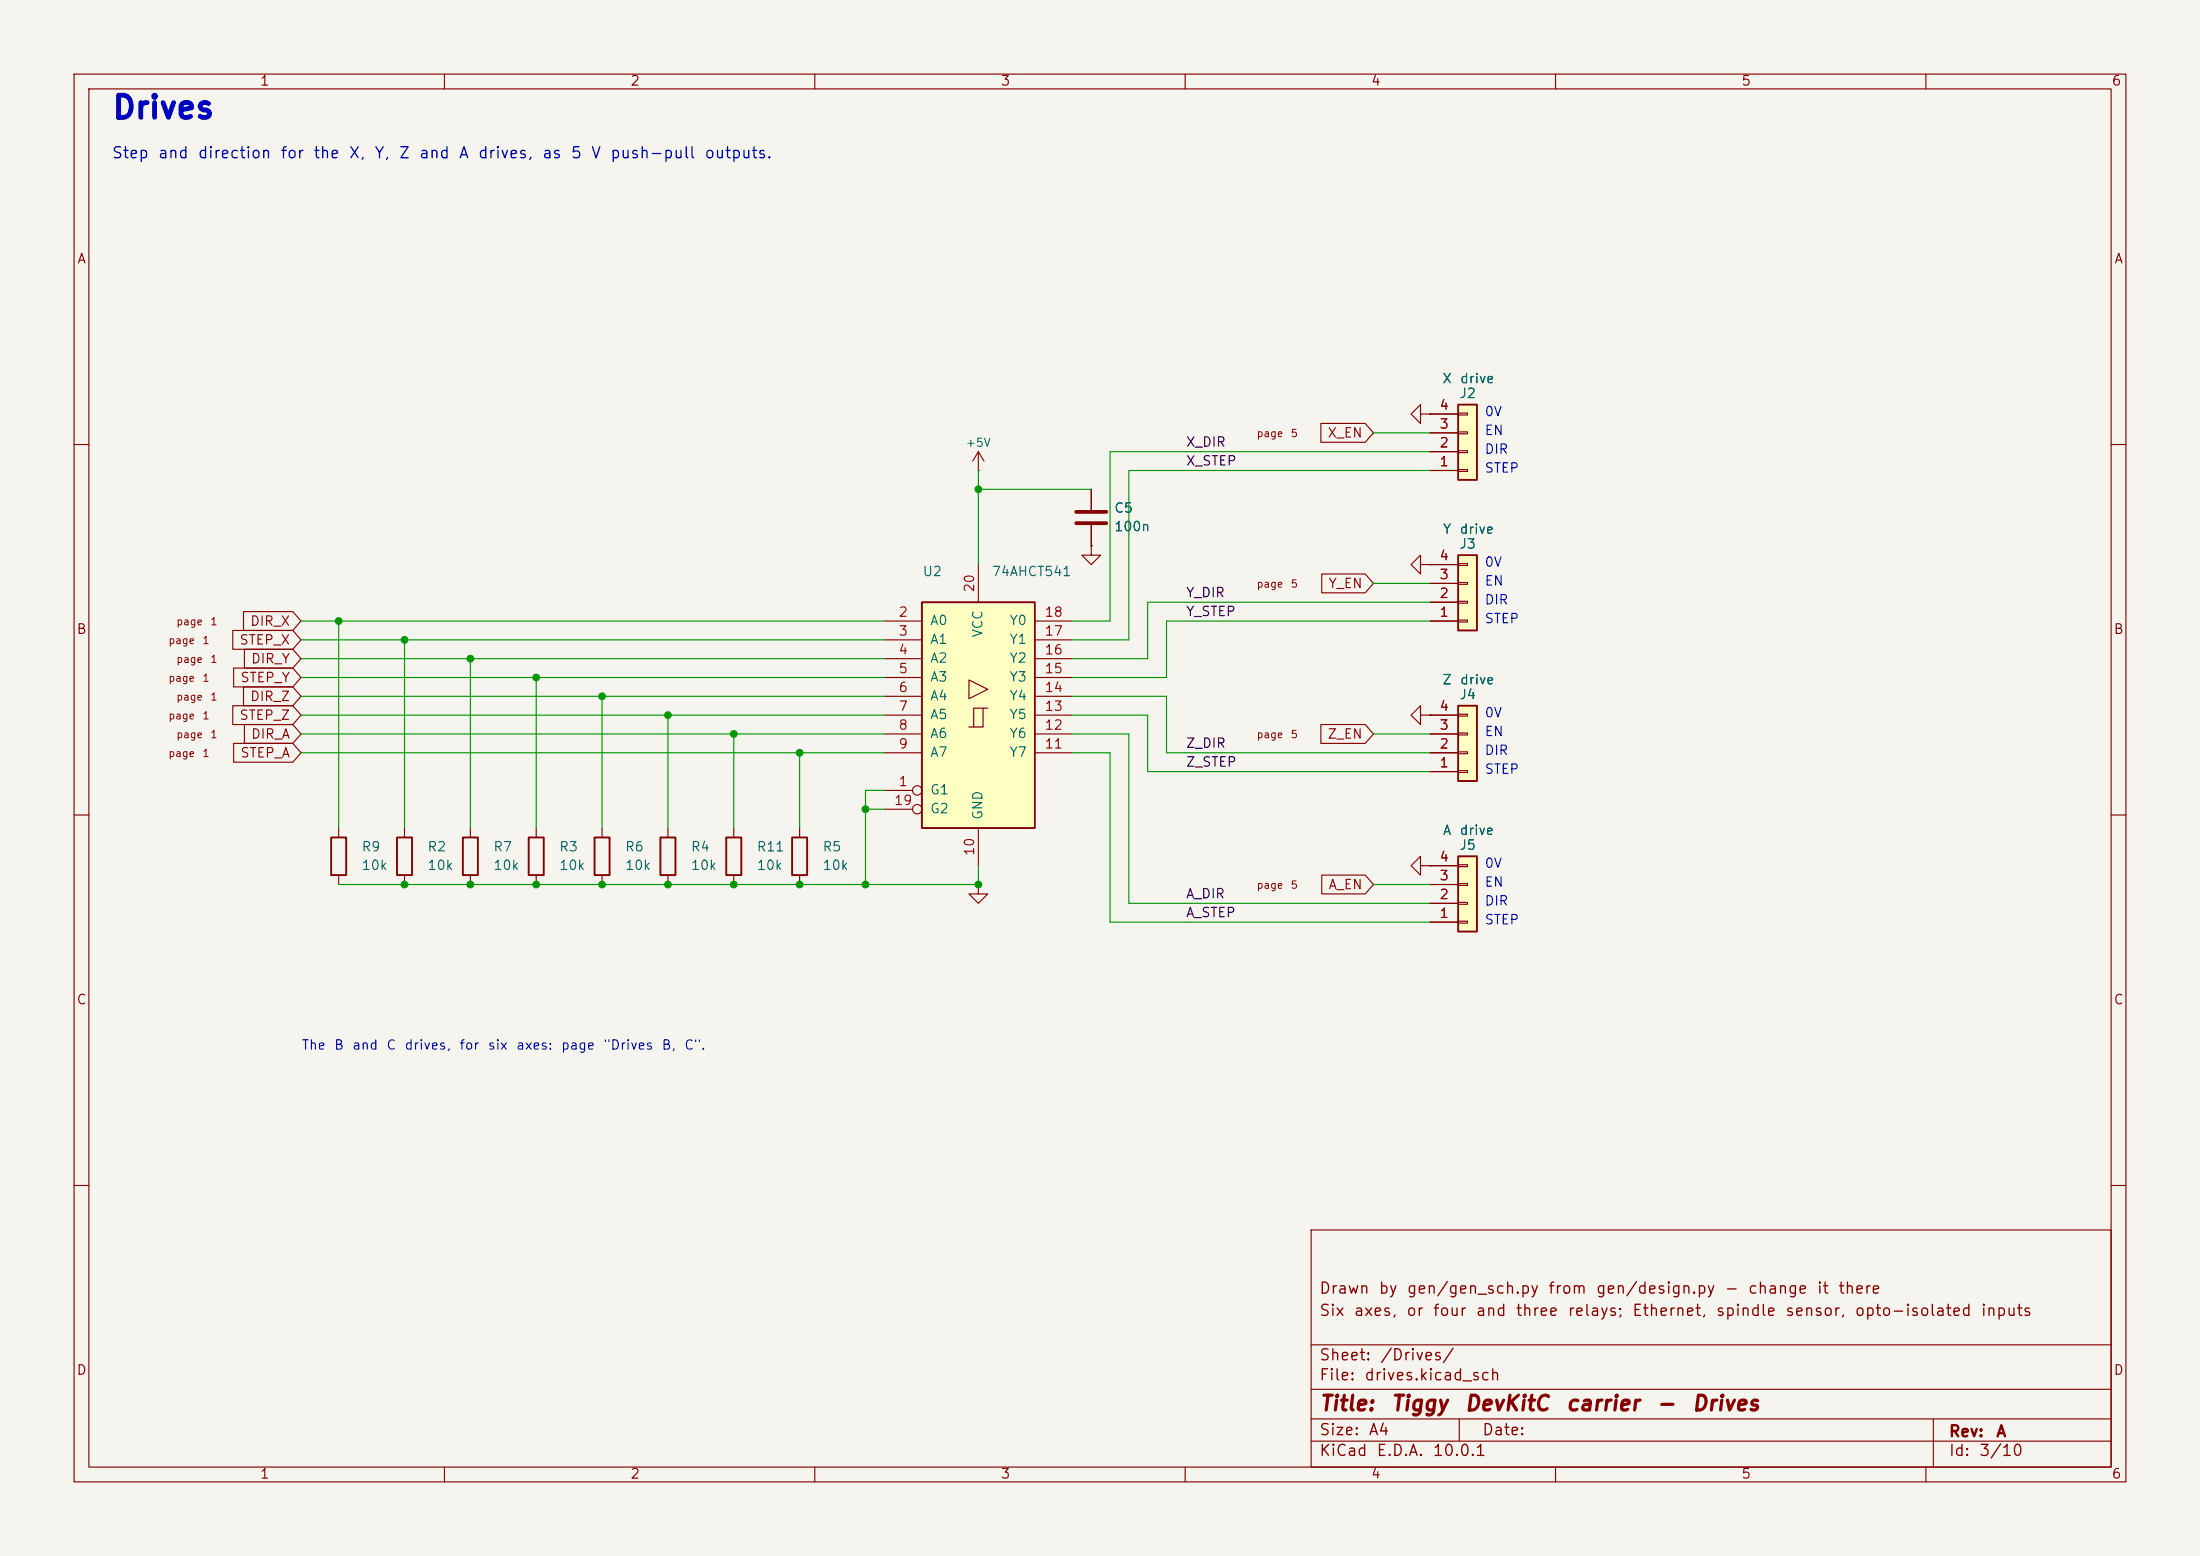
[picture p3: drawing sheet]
(kicad_sch
 (version 20260306)
 (generator "eeschema")
 (generator_version "10.0")
 (paper "A4")
 (title_block
  (title "Tiggy DevKitC carrier - Drives")
  (rev "A")
  (comment 1 "Six axes, or four and three relays; Ethernet, spindle sensor, opto-isolated inputs")
  (comment 2 "Drawn by gen/gen_sch.py from gen/design.py - change it there"))
 (lib_symbols
  (symbol "74xx:74AHCT541"
   (pin_names (offset 1.016)) (exclude_from_sim no) (in_bom yes) (on_board yes)
   (in_pos_files yes)
   (duplicate_pin_numbers_are_jumpers no)
   (property "Reference" "U" (at -7.62 16.51 0) (show_name no) (do_not_autoplace no) (effects (font (size 1.27 1.27))))
   (property "Value" "74AHCT541" (at -7.62 -16.51 0) (show_name no) (do_not_autoplace no) (effects (font (size 1.27 1.27))))
   (property "Footprint" "" (at 0 0 0) (show_name no) (do_not_autoplace no) (hide yes) (effects (font (size 1.27 1.27))))
   (property "Datasheet" "https://www.ti.com/lit/ds/symlink/sn74ahct541.pdf" (at 0 0 0) (show_name no) (do_not_autoplace no) (hide yes) (effects (font (size 1.27 1.27))))
   (property "Description" "8-bit Buffer/Line Driver 3-state outputs" (at 0 0 0) (show_name no) (do_not_autoplace no) (hide yes) (effects (font (size 1.27 1.27))))
   (property "ki_locked" "" (at 0 0 0) (show_name no) (do_not_autoplace no) (effects (font (size 1.27 1.27))))
   (symbol "74AHCT541_1_0"
    (polyline (pts (xy -1.27 -1.6002) (xy 0.635 -1.6002) (xy 0.635 0.9398) (xy 1.27 0.9398)) (stroke (width 0) (type default)) (fill (type none)))
    (polyline (pts (xy -0.635 -1.6002) (xy -0.635 0.9398) (xy 0.635 0.9398)) (stroke (width 0) (type default)) (fill (type none)))
    (polyline (pts (xy 1.27 3.4798) (xy -1.27 4.7498) (xy -1.27 2.2098) (xy 1.27 3.4798)) (stroke (width 0.1524) (type default)) (fill (type none)))
    (pin input inverted (at -12.7 -10.16 0) (length 5.08) (name "G1" (effects (font (size 1.27 1.27)))) (number "1" (effects (font (size 1.27 1.27)))))
    (pin input line (at -12.7 12.7 0) (length 5.08) (name "A0" (effects (font (size 1.27 1.27)))) (number "2" (effects (font (size 1.27 1.27)))))
    (pin input line (at -12.7 10.16 0) (length 5.08) (name "A1" (effects (font (size 1.27 1.27)))) (number "3" (effects (font (size 1.27 1.27)))))
    (pin input line (at -12.7 7.62 0) (length 5.08) (name "A2" (effects (font (size 1.27 1.27)))) (number "4" (effects (font (size 1.27 1.27)))))
    (pin input line (at -12.7 5.08 0) (length 5.08) (name "A3" (effects (font (size 1.27 1.27)))) (number "5" (effects (font (size 1.27 1.27)))))
    (pin input line (at -12.7 2.54 0) (length 5.08) (name "A4" (effects (font (size 1.27 1.27)))) (number "6" (effects (font (size 1.27 1.27)))))
    (pin input line (at -12.7 0 0) (length 5.08) (name "A5" (effects (font (size 1.27 1.27)))) (number "7" (effects (font (size 1.27 1.27)))))
    (pin input line (at -12.7 -2.54 0) (length 5.08) (name "A6" (effects (font (size 1.27 1.27)))) (number "8" (effects (font (size 1.27 1.27)))))
    (pin input line (at -12.7 -5.08 0) (length 5.08) (name "A7" (effects (font (size 1.27 1.27)))) (number "9" (effects (font (size 1.27 1.27)))))
    (pin power_in line (at 0 -20.32 90) (length 5.08) (name "GND" (effects (font (size 1.27 1.27)))) (number "10" (effects (font (size 1.27 1.27)))))
    (pin tri_state line (at 12.7 -5.08 180) (length 5.08) (name "Y7" (effects (font (size 1.27 1.27)))) (number "11" (effects (font (size 1.27 1.27)))))
    (pin tri_state line (at 12.7 -2.54 180) (length 5.08) (name "Y6" (effects (font (size 1.27 1.27)))) (number "12" (effects (font (size 1.27 1.27)))))
    (pin tri_state line (at 12.7 0 180) (length 5.08) (name "Y5" (effects (font (size 1.27 1.27)))) (number "13" (effects (font (size 1.27 1.27)))))
    (pin tri_state line (at 12.7 2.54 180) (length 5.08) (name "Y4" (effects (font (size 1.27 1.27)))) (number "14" (effects (font (size 1.27 1.27)))))
    (pin tri_state line (at 12.7 5.08 180) (length 5.08) (name "Y3" (effects (font (size 1.27 1.27)))) (number "15" (effects (font (size 1.27 1.27)))))
    (pin tri_state line (at 12.7 7.62 180) (length 5.08) (name "Y2" (effects (font (size 1.27 1.27)))) (number "16" (effects (font (size 1.27 1.27)))))
    (pin tri_state line (at 12.7 10.16 180) (length 5.08) (name "Y1" (effects (font (size 1.27 1.27)))) (number "17" (effects (font (size 1.27 1.27)))))
    (pin tri_state line (at 12.7 12.7 180) (length 5.08) (name "Y0" (effects (font (size 1.27 1.27)))) (number "18" (effects (font (size 1.27 1.27)))))
    (pin input inverted (at -12.7 -12.7 0) (length 5.08) (name "G2" (effects (font (size 1.27 1.27)))) (number "19" (effects (font (size 1.27 1.27)))))
    (pin power_in line (at 0 20.32 270) (length 5.08) (name "VCC" (effects (font (size 1.27 1.27)))) (number "20" (effects (font (size 1.27 1.27))))))
   (symbol "74AHCT541_1_1"
    (rectangle (start -7.62 15.24) (end 7.62 -15.24) (stroke (width 0.254) (type default)) (fill (type background))))
   (embedded_fonts no))
  (symbol "Connector_Generic:Conn_01x04"
   (pin_names (offset 1.016) (hide yes)) (exclude_from_sim no) (in_bom yes) (on_board yes)
   (in_pos_files yes)
   (duplicate_pin_numbers_are_jumpers no)
   (property "Reference" "J" (at 0 5.08 0) (show_name no) (do_not_autoplace no) (effects (font (size 1.27 1.27))))
   (property "Value" "Conn_01x04" (at 0 -7.62 0) (show_name no) (do_not_autoplace no) (effects (font (size 1.27 1.27))))
   (property "Footprint" "" (at 0 0 0) (show_name no) (do_not_autoplace no) (hide yes) (effects (font (size 1.27 1.27))))
   (property "Datasheet" "" (at 0 0 0) (show_name no) (do_not_autoplace no) (hide yes) (effects (font (size 1.27 1.27))))
   (property "Description" "Generic connector, single row, 01x04, script generated (kicad-library-utils/schlib/autogen/connector/)" (at 0 0 0) (show_name no) (do_not_autoplace no) (hide yes) (effects (font (size 1.27 1.27))))
   (symbol "Conn_01x04_1_1"
    (rectangle (start -1.27 3.81) (end 1.27 -6.35) (stroke (width 0.254) (type default)) (fill (type background)))
    (rectangle (start -1.27 2.667) (end 0 2.413) (stroke (width 0.1524) (type default)) (fill (type none)))
    (rectangle (start -1.27 0.127) (end 0 -0.127) (stroke (width 0.1524) (type default)) (fill (type none)))
    (rectangle (start -1.27 -2.413) (end 0 -2.667) (stroke (width 0.1524) (type default)) (fill (type none)))
    (rectangle (start -1.27 -4.953) (end 0 -5.207) (stroke (width 0.1524) (type default)) (fill (type none)))
    (pin passive line (at -5.08 2.54 0) (length 3.81) (name "Pin_1" (effects (font (size 1.27 1.27)))) (number "1" (effects (font (size 1.27 1.27)))))
    (pin passive line (at -5.08 0 0) (length 3.81) (name "Pin_2" (effects (font (size 1.27 1.27)))) (number "2" (effects (font (size 1.27 1.27)))))
    (pin passive line (at -5.08 -2.54 0) (length 3.81) (name "Pin_3" (effects (font (size 1.27 1.27)))) (number "3" (effects (font (size 1.27 1.27)))))
    (pin passive line (at -5.08 -5.08 0) (length 3.81) (name "Pin_4" (effects (font (size 1.27 1.27)))) (number "4" (effects (font (size 1.27 1.27))))))
   (embedded_fonts no))
  (symbol "Device:C"
   (pin_numbers (hide yes))
   (pin_names (offset 0.254)) (exclude_from_sim no) (in_bom yes) (on_board yes)
   (in_pos_files yes)
   (duplicate_pin_numbers_are_jumpers no)
   (property "Reference" "C" (at 0.635 2.54 0) (show_name no) (do_not_autoplace no) (effects (font (size 1.27 1.27)) (justify left)))
   (property "Value" "C" (at 0.635 -2.54 0) (show_name no) (do_not_autoplace no) (effects (font (size 1.27 1.27)) (justify left)))
   (property "Footprint" "" (at 0.9652 -3.81 0) (show_name no) (do_not_autoplace no) (hide yes) (effects (font (size 1.27 1.27))))
   (property "Datasheet" "" (at 0 0 0) (show_name no) (do_not_autoplace no) (hide yes) (effects (font (size 1.27 1.27))))
   (property "Description" "Unpolarized capacitor" (at 0 0 0) (show_name no) (do_not_autoplace no) (hide yes) (effects (font (size 1.27 1.27))))
   (symbol "C_0_1"
    (polyline (pts (xy -2.032 0.762) (xy 2.032 0.762)) (stroke (width 0.508) (type default)) (fill (type none)))
    (polyline (pts (xy -2.032 -0.762) (xy 2.032 -0.762)) (stroke (width 0.508) (type default)) (fill (type none))))
   (symbol "C_1_1"
    (pin passive line (at 0 3.81 270) (length 2.794) (name "" (effects (font (size 1.27 1.27)))) (number "1" (effects (font (size 1.27 1.27)))))
    (pin passive line (at 0 -3.81 90) (length 2.794) (name "" (effects (font (size 1.27 1.27)))) (number "2" (effects (font (size 1.27 1.27))))))
   (embedded_fonts no))
  (symbol "Device:R"
   (pin_numbers (hide yes))
   (pin_names (offset 0)) (exclude_from_sim no) (in_bom yes) (on_board yes)
   (in_pos_files yes)
   (duplicate_pin_numbers_are_jumpers no)
   (property "Reference" "R" (at 2.032 0 90) (show_name no) (do_not_autoplace no) (effects (font (size 1.27 1.27))))
   (property "Value" "R" (at 0 0 90) (show_name no) (do_not_autoplace no) (effects (font (size 1.27 1.27))))
   (property "Footprint" "" (at -1.778 0 90) (show_name no) (do_not_autoplace no) (hide yes) (effects (font (size 1.27 1.27))))
   (property "Datasheet" "" (at 0 0 0) (show_name no) (do_not_autoplace no) (hide yes) (effects (font (size 1.27 1.27))))
   (property "Description" "Resistor" (at 0 0 0) (show_name no) (do_not_autoplace no) (hide yes) (effects (font (size 1.27 1.27))))
   (symbol "R_0_1"
    (rectangle (start -1.016 -2.54) (end 1.016 2.54) (stroke (width 0.254) (type default)) (fill (type none))))
   (symbol "R_1_1"
    (pin passive line (at 0 3.81 270) (length 1.27) (name "" (effects (font (size 1.27 1.27)))) (number "1" (effects (font (size 1.27 1.27)))))
    (pin passive line (at 0 -3.81 90) (length 1.27) (name "" (effects (font (size 1.27 1.27)))) (number "2" (effects (font (size 1.27 1.27))))))
   (embedded_fonts no))
  (symbol "power:+5V"
   (power global)
   (pin_numbers (hide yes))
   (pin_names (offset 0) (hide yes)) (exclude_from_sim no) (in_bom yes) (on_board yes)
   (in_pos_files yes)
   (duplicate_pin_numbers_are_jumpers no)
   (property "Reference" "#PWR" (at 0 -3.81 0) (show_name no) (do_not_autoplace no) (hide yes) (effects (font (size 1.27 1.27))))
   (property "Value" "+5V" (at 0 3.556 0) (show_name no) (do_not_autoplace no) (effects (font (size 1.27 1.27))))
   (property "Footprint" "" (at 0 0 0) (show_name no) (do_not_autoplace no) (hide yes) (effects (font (size 1.27 1.27))))
   (property "Datasheet" "" (at 0 0 0) (show_name no) (do_not_autoplace no) (hide yes) (effects (font (size 1.27 1.27))))
   (property "Description" "Power symbol creates a global label with name \"+5V\"" (at 0 0 0) (show_name no) (do_not_autoplace no) (hide yes) (effects (font (size 1.27 1.27))))
   (symbol "+5V_0_1"
    (polyline (pts (xy -0.762 1.27) (xy 0 2.54)) (stroke (width 0) (type default)) (fill (type none)))
    (polyline (pts (xy 0 2.54) (xy 0.762 1.27)) (stroke (width 0) (type default)) (fill (type none)))
    (polyline (pts (xy 0 0) (xy 0 2.54)) (stroke (width 0) (type default)) (fill (type none))))
   (symbol "+5V_1_1"
    (pin power_in line (at 0 0 90) (length 0) (name "" (effects (font (size 1.27 1.27)))) (number "1" (effects (font (size 1.27 1.27))))))
   (embedded_fonts no))
  (symbol "power:GND"
   (power global)
   (pin_numbers (hide yes))
   (pin_names (offset 0) (hide yes)) (exclude_from_sim no) (in_bom yes) (on_board yes)
   (in_pos_files yes)
   (duplicate_pin_numbers_are_jumpers no)
   (property "Reference" "#PWR" (at 0 -6.35 0) (show_name no) (do_not_autoplace no) (hide yes) (effects (font (size 1.27 1.27))))
   (property "Value" "GND" (at 0 -3.81 0) (show_name no) (do_not_autoplace no) (effects (font (size 1.27 1.27))))
   (property "Footprint" "" (at 0 0 0) (show_name no) (do_not_autoplace no) (hide yes) (effects (font (size 1.27 1.27))))
   (property "Datasheet" "" (at 0 0 0) (show_name no) (do_not_autoplace no) (hide yes) (effects (font (size 1.27 1.27))))
   (property "Description" "Power symbol creates a global label with name \"GND\" , ground" (at 0 0 0) (show_name no) (do_not_autoplace no) (hide yes) (effects (font (size 1.27 1.27))))
   (symbol "GND_0_1"
    (polyline (pts (xy 0 0) (xy 0 -1.27) (xy 1.27 -1.27) (xy 0 -2.54) (xy -1.27 -1.27) (xy 0 -1.27)) (stroke (width 0) (type default)) (fill (type none))))
   (symbol "GND_1_1"
    (pin power_in line (at 0 0 270) (length 0) (name "" (effects (font (size 1.27 1.27)))) (number "1" (effects (font (size 1.27 1.27))))))
   (embedded_fonts no)))
 (symbol
  (lib_id "74xx:74AHCT541")
  (at 132.08 96.52 0)
  (unit 1)
  (body_style 1)
  (exclude_from_sim no)
  (in_bom yes)
  (on_board yes)
  (in_pos_files yes)
  (dnp no)
  (property "Reference" "U2" (at 124.46 77.22 0) (effects (font (size 1.27 1.27)) (justify left)))
  (property "Value" "74AHCT541" (at 133.78 77.22 0) (effects (font (size 1.27 1.27)) (justify left)))
  (property "Footprint" "Package_SO:SOIC-20W_7.5x12.8mm_P1.27mm" (at 132.08 96.52 0) (hide yes) (effects (font (size 1.27 1.27))))
  (property "Datasheet" "" (at 132.08 96.52 0) (hide yes) (effects (font (size 1.27 1.27))))
  (property "Description" "" (at 132.08 96.52 0) (hide yes) (effects (font (size 1.27 1.27))))
  (pin "1")
  (pin "2")
  (pin "3")
  (pin "4")
  (pin "5")
  (pin "6")
  (pin "7")
  (pin "8")
  (pin "9")
  (pin "10")
  (pin "11")
  (pin "12")
  (pin "13")
  (pin "14")
  (pin "15")
  (pin "16")
  (pin "17")
  (pin "18")
  (pin "19")
  (pin "20"))
 (global_label "DIR_X"
  (shape input)
  (at 40.64 83.82 180)
  (fields_autoplaced yes)
  (effects (font (size 1.27 1.27)) (justify right))
  (property "Intersheetrefs" "${INTERSHEET_REFS}" (at 30.69 83.82 0) (effects (font (size 1 1)) (justify right))))
 (symbol
  (lib_id "Device:R")
  (at 45.72 115.57 0)
  (unit 1)
  (body_style 1)
  (exclude_from_sim no)
  (in_bom yes)
  (on_board yes)
  (in_pos_files yes)
  (dnp no)
  (property "Reference" "R9" (at 48.72 114.37 0) (effects (font (size 1.27 1.27)) (justify left)))
  (property "Value" "10k" (at 48.72 116.87 0) (effects (font (size 1.27 1.27)) (justify left)))
  (property "Footprint" "Resistor_SMD:R_0603_1608Metric" (at 45.72 115.57 0) (hide yes) (effects (font (size 1.27 1.27))))
  (property "Datasheet" "" (at 45.72 115.57 0) (hide yes) (effects (font (size 1.27 1.27))))
  (property "Description" "" (at 45.72 115.57 0) (hide yes) (effects (font (size 1.27 1.27))))
  (pin "1")
  (pin "2"))
 (global_label "STEP_X"
  (shape input)
  (at 40.64 86.36 180)
  (fields_autoplaced yes)
  (effects (font (size 1.27 1.27)) (justify right))
  (property "Intersheetrefs" "${INTERSHEET_REFS}" (at 29.62 86.36 0) (effects (font (size 1 1)) (justify right))))
 (symbol
  (lib_id "Device:R")
  (at 54.61 115.57 0)
  (unit 1)
  (body_style 1)
  (exclude_from_sim no)
  (in_bom yes)
  (on_board yes)
  (in_pos_files yes)
  (dnp no)
  (property "Reference" "R2" (at 57.61 114.37 0) (effects (font (size 1.27 1.27)) (justify left)))
  (property "Value" "10k" (at 57.61 116.87 0) (effects (font (size 1.27 1.27)) (justify left)))
  (property "Footprint" "Resistor_SMD:R_0603_1608Metric" (at 54.61 115.57 0) (hide yes) (effects (font (size 1.27 1.27))))
  (property "Datasheet" "" (at 54.61 115.57 0) (hide yes) (effects (font (size 1.27 1.27))))
  (property "Description" "" (at 54.61 115.57 0) (hide yes) (effects (font (size 1.27 1.27))))
  (pin "1")
  (pin "2"))
 (global_label "DIR_Y"
  (shape input)
  (at 40.64 88.9 180)
  (fields_autoplaced yes)
  (effects (font (size 1.27 1.27)) (justify right))
  (property "Intersheetrefs" "${INTERSHEET_REFS}" (at 30.69 88.9 0) (effects (font (size 1 1)) (justify right))))
 (symbol
  (lib_id "Device:R")
  (at 63.5 115.57 0)
  (unit 1)
  (body_style 1)
  (exclude_from_sim no)
  (in_bom yes)
  (on_board yes)
  (in_pos_files yes)
  (dnp no)
  (property "Reference" "R7" (at 66.5 114.37 0) (effects (font (size 1.27 1.27)) (justify left)))
  (property "Value" "10k" (at 66.5 116.87 0) (effects (font (size 1.27 1.27)) (justify left)))
  (property "Footprint" "Resistor_SMD:R_0603_1608Metric" (at 63.5 115.57 0) (hide yes) (effects (font (size 1.27 1.27))))
  (property "Datasheet" "" (at 63.5 115.57 0) (hide yes) (effects (font (size 1.27 1.27))))
  (property "Description" "" (at 63.5 115.57 0) (hide yes) (effects (font (size 1.27 1.27))))
  (pin "1")
  (pin "2"))
 (global_label "STEP_Y"
  (shape input)
  (at 40.64 91.44 180)
  (fields_autoplaced yes)
  (effects (font (size 1.27 1.27)) (justify right))
  (property "Intersheetrefs" "${INTERSHEET_REFS}" (at 29.62 91.44 0) (effects (font (size 1 1)) (justify right))))
 (symbol
  (lib_id "Device:R")
  (at 72.39 115.57 0)
  (unit 1)
  (body_style 1)
  (exclude_from_sim no)
  (in_bom yes)
  (on_board yes)
  (in_pos_files yes)
  (dnp no)
  (property "Reference" "R3" (at 75.39 114.37 0) (effects (font (size 1.27 1.27)) (justify left)))
  (property "Value" "10k" (at 75.39 116.87 0) (effects (font (size 1.27 1.27)) (justify left)))
  (property "Footprint" "Resistor_SMD:R_0603_1608Metric" (at 72.39 115.57 0) (hide yes) (effects (font (size 1.27 1.27))))
  (property "Datasheet" "" (at 72.39 115.57 0) (hide yes) (effects (font (size 1.27 1.27))))
  (property "Description" "" (at 72.39 115.57 0) (hide yes) (effects (font (size 1.27 1.27))))
  (pin "1")
  (pin "2"))
 (global_label "DIR_Z"
  (shape input)
  (at 40.64 93.98 180)
  (fields_autoplaced yes)
  (effects (font (size 1.27 1.27)) (justify right))
  (property "Intersheetrefs" "${INTERSHEET_REFS}" (at 30.69 93.98 0) (effects (font (size 1 1)) (justify right))))
 (symbol
  (lib_id "Device:R")
  (at 81.28 115.57 0)
  (unit 1)
  (body_style 1)
  (exclude_from_sim no)
  (in_bom yes)
  (on_board yes)
  (in_pos_files yes)
  (dnp no)
  (property "Reference" "R6" (at 84.28 114.37 0) (effects (font (size 1.27 1.27)) (justify left)))
  (property "Value" "10k" (at 84.28 116.87 0) (effects (font (size 1.27 1.27)) (justify left)))
  (property "Footprint" "Resistor_SMD:R_0603_1608Metric" (at 81.28 115.57 0) (hide yes) (effects (font (size 1.27 1.27))))
  (property "Datasheet" "" (at 81.28 115.57 0) (hide yes) (effects (font (size 1.27 1.27))))
  (property "Description" "" (at 81.28 115.57 0) (hide yes) (effects (font (size 1.27 1.27))))
  (pin "1")
  (pin "2"))
 (global_label "STEP_Z"
  (shape input)
  (at 40.64 96.52 180)
  (fields_autoplaced yes)
  (effects (font (size 1.27 1.27)) (justify right))
  (property "Intersheetrefs" "${INTERSHEET_REFS}" (at 29.62 96.52 0) (effects (font (size 1 1)) (justify right))))
 (symbol
  (lib_id "Device:R")
  (at 90.17 115.57 0)
  (unit 1)
  (body_style 1)
  (exclude_from_sim no)
  (in_bom yes)
  (on_board yes)
  (in_pos_files yes)
  (dnp no)
  (property "Reference" "R4" (at 93.17 114.37 0) (effects (font (size 1.27 1.27)) (justify left)))
  (property "Value" "10k" (at 93.17 116.87 0) (effects (font (size 1.27 1.27)) (justify left)))
  (property "Footprint" "Resistor_SMD:R_0603_1608Metric" (at 90.17 115.57 0) (hide yes) (effects (font (size 1.27 1.27))))
  (property "Datasheet" "" (at 90.17 115.57 0) (hide yes) (effects (font (size 1.27 1.27))))
  (property "Description" "" (at 90.17 115.57 0) (hide yes) (effects (font (size 1.27 1.27))))
  (pin "1")
  (pin "2"))
 (global_label "DIR_A"
  (shape input)
  (at 40.64 99.06 180)
  (fields_autoplaced yes)
  (effects (font (size 1.27 1.27)) (justify right))
  (property "Intersheetrefs" "${INTERSHEET_REFS}" (at 30.69 99.06 0) (effects (font (size 1 1)) (justify right))))
 (symbol
  (lib_id "Device:R")
  (at 99.06 115.57 0)
  (unit 1)
  (body_style 1)
  (exclude_from_sim no)
  (in_bom yes)
  (on_board yes)
  (in_pos_files yes)
  (dnp no)
  (property "Reference" "R11" (at 102.06 114.37 0) (effects (font (size 1.27 1.27)) (justify left)))
  (property "Value" "10k" (at 102.06 116.87 0) (effects (font (size 1.27 1.27)) (justify left)))
  (property "Footprint" "Resistor_SMD:R_0603_1608Metric" (at 99.06 115.57 0) (hide yes) (effects (font (size 1.27 1.27))))
  (property "Datasheet" "" (at 99.06 115.57 0) (hide yes) (effects (font (size 1.27 1.27))))
  (property "Description" "" (at 99.06 115.57 0) (hide yes) (effects (font (size 1.27 1.27))))
  (pin "1")
  (pin "2"))
 (global_label "STEP_A"
  (shape input)
  (at 40.64 101.6 180)
  (fields_autoplaced yes)
  (effects (font (size 1.27 1.27)) (justify right))
  (property "Intersheetrefs" "${INTERSHEET_REFS}" (at 29.62 101.6 0) (effects (font (size 1 1)) (justify right))))
 (symbol
  (lib_id "Device:R")
  (at 107.95 115.57 0)
  (unit 1)
  (body_style 1)
  (exclude_from_sim no)
  (in_bom yes)
  (on_board yes)
  (in_pos_files yes)
  (dnp no)
  (property "Reference" "R5" (at 110.95 114.37 0) (effects (font (size 1.27 1.27)) (justify left)))
  (property "Value" "10k" (at 110.95 116.87 0) (effects (font (size 1.27 1.27)) (justify left)))
  (property "Footprint" "Resistor_SMD:R_0603_1608Metric" (at 107.95 115.57 0) (hide yes) (effects (font (size 1.27 1.27))))
  (property "Datasheet" "" (at 107.95 115.57 0) (hide yes) (effects (font (size 1.27 1.27))))
  (property "Description" "" (at 107.95 115.57 0) (hide yes) (effects (font (size 1.27 1.27))))
  (pin "1")
  (pin "2"))
 (symbol
  (lib_id "power:GND")
  (at 132.08 119.38 0)
  (unit 1)
  (body_style 1)
  (exclude_from_sim no)
  (in_bom yes)
  (on_board yes)
  (in_pos_files yes)
  (dnp no)
  (property "Reference" "#PWR301" (at 132.08 119.38 0) (hide yes) (effects (font (size 1.27 1.27))))
  (property "Value" "GND" (at 132.08 123.28 0) (hide yes) (effects (font (size 1.1 1.1))))
  (property "Footprint" "" (at 132.08 119.38 0) (hide yes) (effects (font (size 1.27 1.27))))
  (property "Datasheet" "" (at 132.08 119.38 0) (hide yes) (effects (font (size 1.27 1.27))))
  (property "Description" "" (at 132.08 119.38 0) (hide yes) (effects (font (size 1.27 1.27))))
  (pin "1"))
 (symbol
  (lib_id "power:+5V")
  (at 132.08 63.5 0)
  (unit 1)
  (body_style 1)
  (exclude_from_sim no)
  (in_bom yes)
  (on_board yes)
  (in_pos_files yes)
  (dnp no)
  (property "Reference" "#PWR302" (at 132.08 63.5 0) (hide yes) (effects (font (size 1.27 1.27))))
  (property "Value" "+5V" (at 132.08 59.8 0) (effects (font (size 1.1 1.1))))
  (property "Footprint" "" (at 132.08 63.5 0) (hide yes) (effects (font (size 1.27 1.27))))
  (property "Datasheet" "" (at 132.08 63.5 0) (hide yes) (effects (font (size 1.27 1.27))))
  (property "Description" "" (at 132.08 63.5 0) (hide yes) (effects (font (size 1.27 1.27))))
  (pin "1"))
 (symbol
  (lib_id "Device:C")
  (at 147.32 69.85 0)
  (unit 1)
  (body_style 1)
  (exclude_from_sim no)
  (in_bom yes)
  (on_board yes)
  (in_pos_files yes)
  (dnp no)
  (property "Reference" "C5" (at 150.32 68.65 0) (effects (font (size 1.27 1.27)) (justify left)))
  (property "Value" "100n" (at 150.32 71.15 0) (effects (font (size 1.27 1.27)) (justify left)))
  (property "Footprint" "Capacitor_SMD:C_0603_1608Metric" (at 147.32 69.85 0) (hide yes) (effects (font (size 1.27 1.27))))
  (property "Datasheet" "" (at 147.32 69.85 0) (hide yes) (effects (font (size 1.27 1.27))))
  (property "Description" "" (at 147.32 69.85 0) (hide yes) (effects (font (size 1.27 1.27))))
  (pin "1")
  (pin "2"))
 (symbol
  (lib_id "power:GND")
  (at 147.32 73.66 0)
  (unit 1)
  (body_style 1)
  (exclude_from_sim no)
  (in_bom yes)
  (on_board yes)
  (in_pos_files yes)
  (dnp no)
  (property "Reference" "#PWR303" (at 147.32 73.66 0) (hide yes) (effects (font (size 1.27 1.27))))
  (property "Value" "GND" (at 147.32 77.56 0) (hide yes) (effects (font (size 1.1 1.1))))
  (property "Footprint" "" (at 147.32 73.66 0) (hide yes) (effects (font (size 1.27 1.27))))
  (property "Datasheet" "" (at 147.32 73.66 0) (hide yes) (effects (font (size 1.27 1.27))))
  (property "Description" "" (at 147.32 73.66 0) (hide yes) (effects (font (size 1.27 1.27))))
  (pin "1"))
 (symbol
  (lib_id "Connector_Generic:Conn_01x04")
  (at 198.12 60.96 0)
  (mirror x)
  (unit 1)
  (body_style 1)
  (exclude_from_sim no)
  (in_bom yes)
  (on_board yes)
  (in_pos_files yes)
  (dnp no)
  (property "Reference" "J2" (at 198.12 53.18 0) (effects (font (size 1.27 1.27))))
  (property "Value" "X drive" (at 198.12 51.18 0) (effects (font (size 1.27 1.27))))
  (property "Footprint" "Connector_Phoenix_MC:PhoenixContact_MC_1,5_4-G-3.81_1x04_P3.81mm_Horizontal" (at 198.12 60.96 0) (hide yes) (effects (font (size 1.27 1.27))))
  (property "Datasheet" "" (at 198.12 60.96 0) (hide yes) (effects (font (size 1.27 1.27))))
  (property "Description" "" (at 198.12 60.96 0) (hide yes) (effects (font (size 1.27 1.27))))
  (pin "1")
  (pin "2")
  (pin "3")
  (pin "4"))
 (text "STEP"
  (exclude_from_sim no)
  (at 200.34 63.5 0)
  (effects (font (size 1.27 1.27)) (justify left)))
 (text "DIR"
  (exclude_from_sim no)
  (at 200.34 60.96 0)
  (effects (font (size 1.27 1.27)) (justify left)))
 (text "EN"
  (exclude_from_sim no)
  (at 200.34 58.42 0)
  (effects (font (size 1.27 1.27)) (justify left)))
 (text "0V"
  (exclude_from_sim no)
  (at 200.34 55.88 0)
  (effects (font (size 1.27 1.27)) (justify left)))
 (symbol
  (lib_id "power:GND")
  (at 193.04 55.88 270)
  (unit 1)
  (body_style 1)
  (exclude_from_sim no)
  (in_bom yes)
  (on_board yes)
  (in_pos_files yes)
  (dnp no)
  (property "Reference" "#PWR304" (at 193.04 55.88 0) (hide yes) (effects (font (size 1.27 1.27))))
  (property "Value" "GND" (at 189.14 55.88 90) (hide yes) (effects (font (size 1.1 1.1)) (justify left)))
  (property "Footprint" "" (at 193.04 55.88 0) (hide yes) (effects (font (size 1.27 1.27))))
  (property "Datasheet" "" (at 193.04 55.88 0) (hide yes) (effects (font (size 1.27 1.27))))
  (property "Description" "" (at 193.04 55.88 0) (hide yes) (effects (font (size 1.27 1.27))))
  (pin "1"))
 (global_label "X_EN"
  (shape input)
  (at 185.42 58.42 180)
  (fields_autoplaced yes)
  (effects (font (size 1.27 1.27)) (justify right))
  (property "Intersheetrefs" "${INTERSHEET_REFS}" (at 176.54 58.42 0) (effects (font (size 1 1)) (justify right))))
 (symbol
  (lib_id "Connector_Generic:Conn_01x04")
  (at 198.12 81.28 0)
  (mirror x)
  (unit 1)
  (body_style 1)
  (exclude_from_sim no)
  (in_bom yes)
  (on_board yes)
  (in_pos_files yes)
  (dnp no)
  (property "Reference" "J3" (at 198.12 73.5 0) (effects (font (size 1.27 1.27))))
  (property "Value" "Y drive" (at 198.12 71.5 0) (effects (font (size 1.27 1.27))))
  (property "Footprint" "Connector_Phoenix_MC:PhoenixContact_MC_1,5_4-G-3.81_1x04_P3.81mm_Horizontal" (at 198.12 81.28 0) (hide yes) (effects (font (size 1.27 1.27))))
  (property "Datasheet" "" (at 198.12 81.28 0) (hide yes) (effects (font (size 1.27 1.27))))
  (property "Description" "" (at 198.12 81.28 0) (hide yes) (effects (font (size 1.27 1.27))))
  (pin "1")
  (pin "2")
  (pin "3")
  (pin "4"))
 (text "STEP"
  (exclude_from_sim no)
  (at 200.34 83.82 0)
  (effects (font (size 1.27 1.27)) (justify left)))
 (text "DIR"
  (exclude_from_sim no)
  (at 200.34 81.28 0)
  (effects (font (size 1.27 1.27)) (justify left)))
 (text "EN"
  (exclude_from_sim no)
  (at 200.34 78.74 0)
  (effects (font (size 1.27 1.27)) (justify left)))
 (text "0V"
  (exclude_from_sim no)
  (at 200.34 76.2 0)
  (effects (font (size 1.27 1.27)) (justify left)))
 (symbol
  (lib_id "power:GND")
  (at 193.04 76.2 270)
  (unit 1)
  (body_style 1)
  (exclude_from_sim no)
  (in_bom yes)
  (on_board yes)
  (in_pos_files yes)
  (dnp no)
  (property "Reference" "#PWR305" (at 193.04 76.2 0) (hide yes) (effects (font (size 1.27 1.27))))
  (property "Value" "GND" (at 189.14 76.2 90) (hide yes) (effects (font (size 1.1 1.1)) (justify left)))
  (property "Footprint" "" (at 193.04 76.2 0) (hide yes) (effects (font (size 1.27 1.27))))
  (property "Datasheet" "" (at 193.04 76.2 0) (hide yes) (effects (font (size 1.27 1.27))))
  (property "Description" "" (at 193.04 76.2 0) (hide yes) (effects (font (size 1.27 1.27))))
  (pin "1"))
 (global_label "Y_EN"
  (shape input)
  (at 185.42 78.74 180)
  (fields_autoplaced yes)
  (effects (font (size 1.27 1.27)) (justify right))
  (property "Intersheetrefs" "${INTERSHEET_REFS}" (at 176.54 78.74 0) (effects (font (size 1 1)) (justify right))))
 (symbol
  (lib_id "Connector_Generic:Conn_01x04")
  (at 198.12 101.6 0)
  (mirror x)
  (unit 1)
  (body_style 1)
  (exclude_from_sim no)
  (in_bom yes)
  (on_board yes)
  (in_pos_files yes)
  (dnp no)
  (property "Reference" "J4" (at 198.12 93.82 0) (effects (font (size 1.27 1.27))))
  (property "Value" "Z drive" (at 198.12 91.82 0) (effects (font (size 1.27 1.27))))
  (property "Footprint" "Connector_Phoenix_MC:PhoenixContact_MC_1,5_4-G-3.81_1x04_P3.81mm_Horizontal" (at 198.12 101.6 0) (hide yes) (effects (font (size 1.27 1.27))))
  (property "Datasheet" "" (at 198.12 101.6 0) (hide yes) (effects (font (size 1.27 1.27))))
  (property "Description" "" (at 198.12 101.6 0) (hide yes) (effects (font (size 1.27 1.27))))
  (pin "1")
  (pin "2")
  (pin "3")
  (pin "4"))
 (text "STEP"
  (exclude_from_sim no)
  (at 200.34 104.14 0)
  (effects (font (size 1.27 1.27)) (justify left)))
 (text "DIR"
  (exclude_from_sim no)
  (at 200.34 101.6 0)
  (effects (font (size 1.27 1.27)) (justify left)))
 (text "EN"
  (exclude_from_sim no)
  (at 200.34 99.06 0)
  (effects (font (size 1.27 1.27)) (justify left)))
 (text "0V"
  (exclude_from_sim no)
  (at 200.34 96.52 0)
  (effects (font (size 1.27 1.27)) (justify left)))
 (symbol
  (lib_id "power:GND")
  (at 193.04 96.52 270)
  (unit 1)
  (body_style 1)
  (exclude_from_sim no)
  (in_bom yes)
  (on_board yes)
  (in_pos_files yes)
  (dnp no)
  (property "Reference" "#PWR306" (at 193.04 96.52 0) (hide yes) (effects (font (size 1.27 1.27))))
  (property "Value" "GND" (at 189.14 96.52 90) (hide yes) (effects (font (size 1.1 1.1)) (justify left)))
  (property "Footprint" "" (at 193.04 96.52 0) (hide yes) (effects (font (size 1.27 1.27))))
  (property "Datasheet" "" (at 193.04 96.52 0) (hide yes) (effects (font (size 1.27 1.27))))
  (property "Description" "" (at 193.04 96.52 0) (hide yes) (effects (font (size 1.27 1.27))))
  (pin "1"))
 (global_label "Z_EN"
  (shape input)
  (at 185.42 99.06 180)
  (fields_autoplaced yes)
  (effects (font (size 1.27 1.27)) (justify right))
  (property "Intersheetrefs" "${INTERSHEET_REFS}" (at 176.54 99.06 0) (effects (font (size 1 1)) (justify right))))
 (symbol
  (lib_id "Connector_Generic:Conn_01x04")
  (at 198.12 121.92 0)
  (mirror x)
  (unit 1)
  (body_style 1)
  (exclude_from_sim no)
  (in_bom yes)
  (on_board yes)
  (in_pos_files yes)
  (dnp no)
  (property "Reference" "J5" (at 198.12 114.14 0) (effects (font (size 1.27 1.27))))
  (property "Value" "A drive" (at 198.12 112.14 0) (effects (font (size 1.27 1.27))))
  (property "Footprint" "Connector_Phoenix_MC:PhoenixContact_MC_1,5_4-G-3.81_1x04_P3.81mm_Horizontal" (at 198.12 121.92 0) (hide yes) (effects (font (size 1.27 1.27))))
  (property "Datasheet" "" (at 198.12 121.92 0) (hide yes) (effects (font (size 1.27 1.27))))
  (property "Description" "" (at 198.12 121.92 0) (hide yes) (effects (font (size 1.27 1.27))))
  (pin "1")
  (pin "2")
  (pin "3")
  (pin "4"))
 (text "STEP"
  (exclude_from_sim no)
  (at 200.34 124.46 0)
  (effects (font (size 1.27 1.27)) (justify left)))
 (text "DIR"
  (exclude_from_sim no)
  (at 200.34 121.92 0)
  (effects (font (size 1.27 1.27)) (justify left)))
 (text "EN"
  (exclude_from_sim no)
  (at 200.34 119.38 0)
  (effects (font (size 1.27 1.27)) (justify left)))
 (text "0V"
  (exclude_from_sim no)
  (at 200.34 116.84 0)
  (effects (font (size 1.27 1.27)) (justify left)))
 (symbol
  (lib_id "power:GND")
  (at 193.04 116.84 270)
  (unit 1)
  (body_style 1)
  (exclude_from_sim no)
  (in_bom yes)
  (on_board yes)
  (in_pos_files yes)
  (dnp no)
  (property "Reference" "#PWR307" (at 193.04 116.84 0) (hide yes) (effects (font (size 1.27 1.27))))
  (property "Value" "GND" (at 189.14 116.84 90) (hide yes) (effects (font (size 1.1 1.1)) (justify left)))
  (property "Footprint" "" (at 193.04 116.84 0) (hide yes) (effects (font (size 1.27 1.27))))
  (property "Datasheet" "" (at 193.04 116.84 0) (hide yes) (effects (font (size 1.27 1.27))))
  (property "Description" "" (at 193.04 116.84 0) (hide yes) (effects (font (size 1.27 1.27))))
  (pin "1"))
 (global_label "A_EN"
  (shape input)
  (at 185.42 119.38 180)
  (fields_autoplaced yes)
  (effects (font (size 1.27 1.27)) (justify right))
  (property "Intersheetrefs" "${INTERSHEET_REFS}" (at 176.54 119.38 0) (effects (font (size 1 1)) (justify right))))
 (label "X_DIR"
  (at 160.02 60.96 0)
  (effects (font (size 1.27 1.27)) (justify left bottom)))
 (label "X_STEP"
  (at 160.02 63.5 0)
  (effects (font (size 1.27 1.27)) (justify left bottom)))
 (label "Y_DIR"
  (at 160.02 81.28 0)
  (effects (font (size 1.27 1.27)) (justify left bottom)))
 (label "Y_STEP"
  (at 160.02 83.82 0)
  (effects (font (size 1.27 1.27)) (justify left bottom)))
 (label "Z_DIR"
  (at 160.02 101.6 0)
  (effects (font (size 1.27 1.27)) (justify left bottom)))
 (label "Z_STEP"
  (at 160.02 104.14 0)
  (effects (font (size 1.27 1.27)) (justify left bottom)))
 (label "A_DIR"
  (at 160.02 121.92 0)
  (effects (font (size 1.27 1.27)) (justify left bottom)))
 (label "A_STEP"
  (at 160.02 124.46 0)
  (effects (font (size 1.27 1.27)) (justify left bottom)))
 (text "The B and C drives, for six axes: page \"Drives B, C\"."
  (exclude_from_sim no)
  (at 40.64 142.24 0)
  (effects (font (size 1.27 1.27)) (justify left bottom)))
 (text "Drives"
  (exclude_from_sim no)
  (at 15 17 0)
  (effects (font (size 3 3) (bold yes)) (justify left bottom)))
 (text "Step and direction for the X, Y, Z and A drives, as 5 V push-pull outputs."
  (exclude_from_sim no)
  (at 15 22 0)
  (effects (font (size 1.5 1.5)) (justify left bottom)))
 (wire
  (pts (xy 40.64 83.82) (xy 45.72 83.82))
  (stroke (width 0) (type default)))
 (wire
  (pts (xy 40.64 86.36) (xy 54.61 86.36))
  (stroke (width 0) (type default)))
 (wire
  (pts (xy 40.64 88.9) (xy 63.5 88.9))
  (stroke (width 0) (type default)))
 (wire
  (pts (xy 40.64 91.44) (xy 72.39 91.44))
  (stroke (width 0) (type default)))
 (wire
  (pts (xy 40.64 93.98) (xy 81.28 93.98))
  (stroke (width 0) (type default)))
 (wire
  (pts (xy 40.64 96.52) (xy 90.17 96.52))
  (stroke (width 0) (type default)))
 (wire
  (pts (xy 40.64 99.06) (xy 99.06 99.06))
  (stroke (width 0) (type default)))
 (wire
  (pts (xy 40.64 101.6) (xy 107.95 101.6))
  (stroke (width 0) (type default)))
 (wire
  (pts (xy 45.72 83.82) (xy 45.72 111.76))
  (stroke (width 0) (type default)))
 (wire
  (pts (xy 45.72 83.82) (xy 119.38 83.82))
  (stroke (width 0) (type default)))
 (wire
  (pts (xy 45.72 119.38) (xy 54.61 119.38))
  (stroke (width 0) (type default)))
 (wire
  (pts (xy 54.61 86.36) (xy 54.61 111.76))
  (stroke (width 0) (type default)))
 (wire
  (pts (xy 54.61 86.36) (xy 119.38 86.36))
  (stroke (width 0) (type default)))
 (wire
  (pts (xy 54.61 119.38) (xy 63.5 119.38))
  (stroke (width 0) (type default)))
 (wire
  (pts (xy 63.5 88.9) (xy 63.5 111.76))
  (stroke (width 0) (type default)))
 (wire
  (pts (xy 63.5 88.9) (xy 119.38 88.9))
  (stroke (width 0) (type default)))
 (wire
  (pts (xy 63.5 119.38) (xy 72.39 119.38))
  (stroke (width 0) (type default)))
 (wire
  (pts (xy 72.39 91.44) (xy 72.39 111.76))
  (stroke (width 0) (type default)))
 (wire
  (pts (xy 72.39 91.44) (xy 119.38 91.44))
  (stroke (width 0) (type default)))
 (wire
  (pts (xy 72.39 119.38) (xy 81.28 119.38))
  (stroke (width 0) (type default)))
 (wire
  (pts (xy 81.28 93.98) (xy 81.28 111.76))
  (stroke (width 0) (type default)))
 (wire
  (pts (xy 81.28 93.98) (xy 119.38 93.98))
  (stroke (width 0) (type default)))
 (wire
  (pts (xy 81.28 119.38) (xy 90.17 119.38))
  (stroke (width 0) (type default)))
 (wire
  (pts (xy 90.17 96.52) (xy 90.17 111.76))
  (stroke (width 0) (type default)))
 (wire
  (pts (xy 90.17 96.52) (xy 119.38 96.52))
  (stroke (width 0) (type default)))
 (wire
  (pts (xy 90.17 119.38) (xy 99.06 119.38))
  (stroke (width 0) (type default)))
 (wire
  (pts (xy 99.06 99.06) (xy 99.06 111.76))
  (stroke (width 0) (type default)))
 (wire
  (pts (xy 99.06 99.06) (xy 119.38 99.06))
  (stroke (width 0) (type default)))
 (wire
  (pts (xy 99.06 119.38) (xy 107.95 119.38))
  (stroke (width 0) (type default)))
 (wire
  (pts (xy 107.95 101.6) (xy 107.95 111.76))
  (stroke (width 0) (type default)))
 (wire
  (pts (xy 107.95 101.6) (xy 119.38 101.6))
  (stroke (width 0) (type default)))
 (wire
  (pts (xy 107.95 119.38) (xy 116.84 119.38))
  (stroke (width 0) (type default)))
 (wire
  (pts (xy 116.84 106.68) (xy 116.84 109.22))
  (stroke (width 0) (type default)))
 (wire
  (pts (xy 116.84 106.68) (xy 119.38 106.68))
  (stroke (width 0) (type default)))
 (wire
  (pts (xy 116.84 109.22) (xy 116.84 119.38))
  (stroke (width 0) (type default)))
 (wire
  (pts (xy 116.84 109.22) (xy 119.38 109.22))
  (stroke (width 0) (type default)))
 (wire
  (pts (xy 116.84 119.38) (xy 132.08 119.38))
  (stroke (width 0) (type default)))
 (wire
  (pts (xy 132.08 63.5) (xy 132.08 66.04))
  (stroke (width 0) (type default)))
 (wire
  (pts (xy 132.08 66.04) (xy 132.08 76.2))
  (stroke (width 0) (type default)))
 (wire
  (pts (xy 132.08 66.04) (xy 147.32 66.04))
  (stroke (width 0) (type default)))
 (wire
  (pts (xy 132.08 116.84) (xy 132.08 119.38))
  (stroke (width 0) (type default)))
 (wire
  (pts (xy 144.78 83.82) (xy 149.86 83.82))
  (stroke (width 0) (type default)))
 (wire
  (pts (xy 144.78 86.36) (xy 152.4 86.36))
  (stroke (width 0) (type default)))
 (wire
  (pts (xy 144.78 88.9) (xy 154.94 88.9))
  (stroke (width 0) (type default)))
 (wire
  (pts (xy 144.78 91.44) (xy 157.48 91.44))
  (stroke (width 0) (type default)))
 (wire
  (pts (xy 144.78 93.98) (xy 157.48 93.98))
  (stroke (width 0) (type default)))
 (wire
  (pts (xy 144.78 96.52) (xy 154.94 96.52))
  (stroke (width 0) (type default)))
 (wire
  (pts (xy 144.78 99.06) (xy 152.4 99.06))
  (stroke (width 0) (type default)))
 (wire
  (pts (xy 144.78 101.6) (xy 149.86 101.6))
  (stroke (width 0) (type default)))
 (wire
  (pts (xy 149.86 60.96) (xy 149.86 83.82))
  (stroke (width 0) (type default)))
 (wire
  (pts (xy 149.86 60.96) (xy 160.02 60.96))
  (stroke (width 0) (type default)))
 (wire
  (pts (xy 149.86 101.6) (xy 149.86 124.46))
  (stroke (width 0) (type default)))
 (wire
  (pts (xy 149.86 124.46) (xy 160.02 124.46))
  (stroke (width 0) (type default)))
 (wire
  (pts (xy 152.4 63.5) (xy 152.4 86.36))
  (stroke (width 0) (type default)))
 (wire
  (pts (xy 152.4 63.5) (xy 160.02 63.5))
  (stroke (width 0) (type default)))
 (wire
  (pts (xy 152.4 99.06) (xy 152.4 121.92))
  (stroke (width 0) (type default)))
 (wire
  (pts (xy 152.4 121.92) (xy 160.02 121.92))
  (stroke (width 0) (type default)))
 (wire
  (pts (xy 154.94 81.28) (xy 154.94 88.9))
  (stroke (width 0) (type default)))
 (wire
  (pts (xy 154.94 81.28) (xy 160.02 81.28))
  (stroke (width 0) (type default)))
 (wire
  (pts (xy 154.94 96.52) (xy 154.94 104.14))
  (stroke (width 0) (type default)))
 (wire
  (pts (xy 154.94 104.14) (xy 160.02 104.14))
  (stroke (width 0) (type default)))
 (wire
  (pts (xy 157.48 83.82) (xy 157.48 91.44))
  (stroke (width 0) (type default)))
 (wire
  (pts (xy 157.48 83.82) (xy 160.02 83.82))
  (stroke (width 0) (type default)))
 (wire
  (pts (xy 157.48 93.98) (xy 157.48 101.6))
  (stroke (width 0) (type default)))
 (wire
  (pts (xy 157.48 101.6) (xy 160.02 101.6))
  (stroke (width 0) (type default)))
 (wire
  (pts (xy 160.02 60.96) (xy 193.04 60.96))
  (stroke (width 0) (type default)))
 (wire
  (pts (xy 160.02 63.5) (xy 193.04 63.5))
  (stroke (width 0) (type default)))
 (wire
  (pts (xy 160.02 81.28) (xy 193.04 81.28))
  (stroke (width 0) (type default)))
 (wire
  (pts (xy 160.02 83.82) (xy 193.04 83.82))
  (stroke (width 0) (type default)))
 (wire
  (pts (xy 160.02 101.6) (xy 193.04 101.6))
  (stroke (width 0) (type default)))
 (wire
  (pts (xy 160.02 104.14) (xy 193.04 104.14))
  (stroke (width 0) (type default)))
 (wire
  (pts (xy 160.02 121.92) (xy 193.04 121.92))
  (stroke (width 0) (type default)))
 (wire
  (pts (xy 160.02 124.46) (xy 193.04 124.46))
  (stroke (width 0) (type default)))
 (wire
  (pts (xy 185.42 58.42) (xy 193.04 58.42))
  (stroke (width 0) (type default)))
 (wire
  (pts (xy 185.42 78.74) (xy 193.04 78.74))
  (stroke (width 0) (type default)))
 (wire
  (pts (xy 185.42 99.06) (xy 193.04 99.06))
  (stroke (width 0) (type default)))
 (wire
  (pts (xy 185.42 119.38) (xy 193.04 119.38))
  (stroke (width 0) (type default)))
 (junction
  (at 45.72 83.82)
  (diameter 0)
  (color 0 0 0 0))
 (junction
  (at 54.61 86.36)
  (diameter 0)
  (color 0 0 0 0))
 (junction
  (at 54.61 119.38)
  (diameter 0)
  (color 0 0 0 0))
 (junction (at 63.5 88.9) (diameter 0) (color 0 0 0 0))
 (junction
  (at 63.5 119.38)
  (diameter 0)
  (color 0 0 0 0))
 (junction
  (at 72.39 91.44)
  (diameter 0)
  (color 0 0 0 0))
 (junction
  (at 72.39 119.38)
  (diameter 0)
  (color 0 0 0 0))
 (junction
  (at 81.28 93.98)
  (diameter 0)
  (color 0 0 0 0))
 (junction
  (at 81.28 119.38)
  (diameter 0)
  (color 0 0 0 0))
 (junction
  (at 90.17 96.52)
  (diameter 0)
  (color 0 0 0 0))
 (junction
  (at 90.17 119.38)
  (diameter 0)
  (color 0 0 0 0))
 (junction
  (at 99.06 99.06)
  (diameter 0)
  (color 0 0 0 0))
 (junction
  (at 99.06 119.38)
  (diameter 0)
  (color 0 0 0 0))
 (junction
  (at 107.95 101.6)
  (diameter 0)
  (color 0 0 0 0))
 (junction
  (at 107.95 119.38)
  (diameter 0)
  (color 0 0 0 0))
 (junction
  (at 116.84 109.22)
  (diameter 0)
  (color 0 0 0 0))
 (junction
  (at 116.84 119.38)
  (diameter 0)
  (color 0 0 0 0))
 (junction
  (at 132.08 66.04)
  (diameter 0)
  (color 0 0 0 0))
 (junction
  (at 132.08 119.38)
  (diameter 0)
  (color 0 0 0 0))
 (embedded_fonts no))
